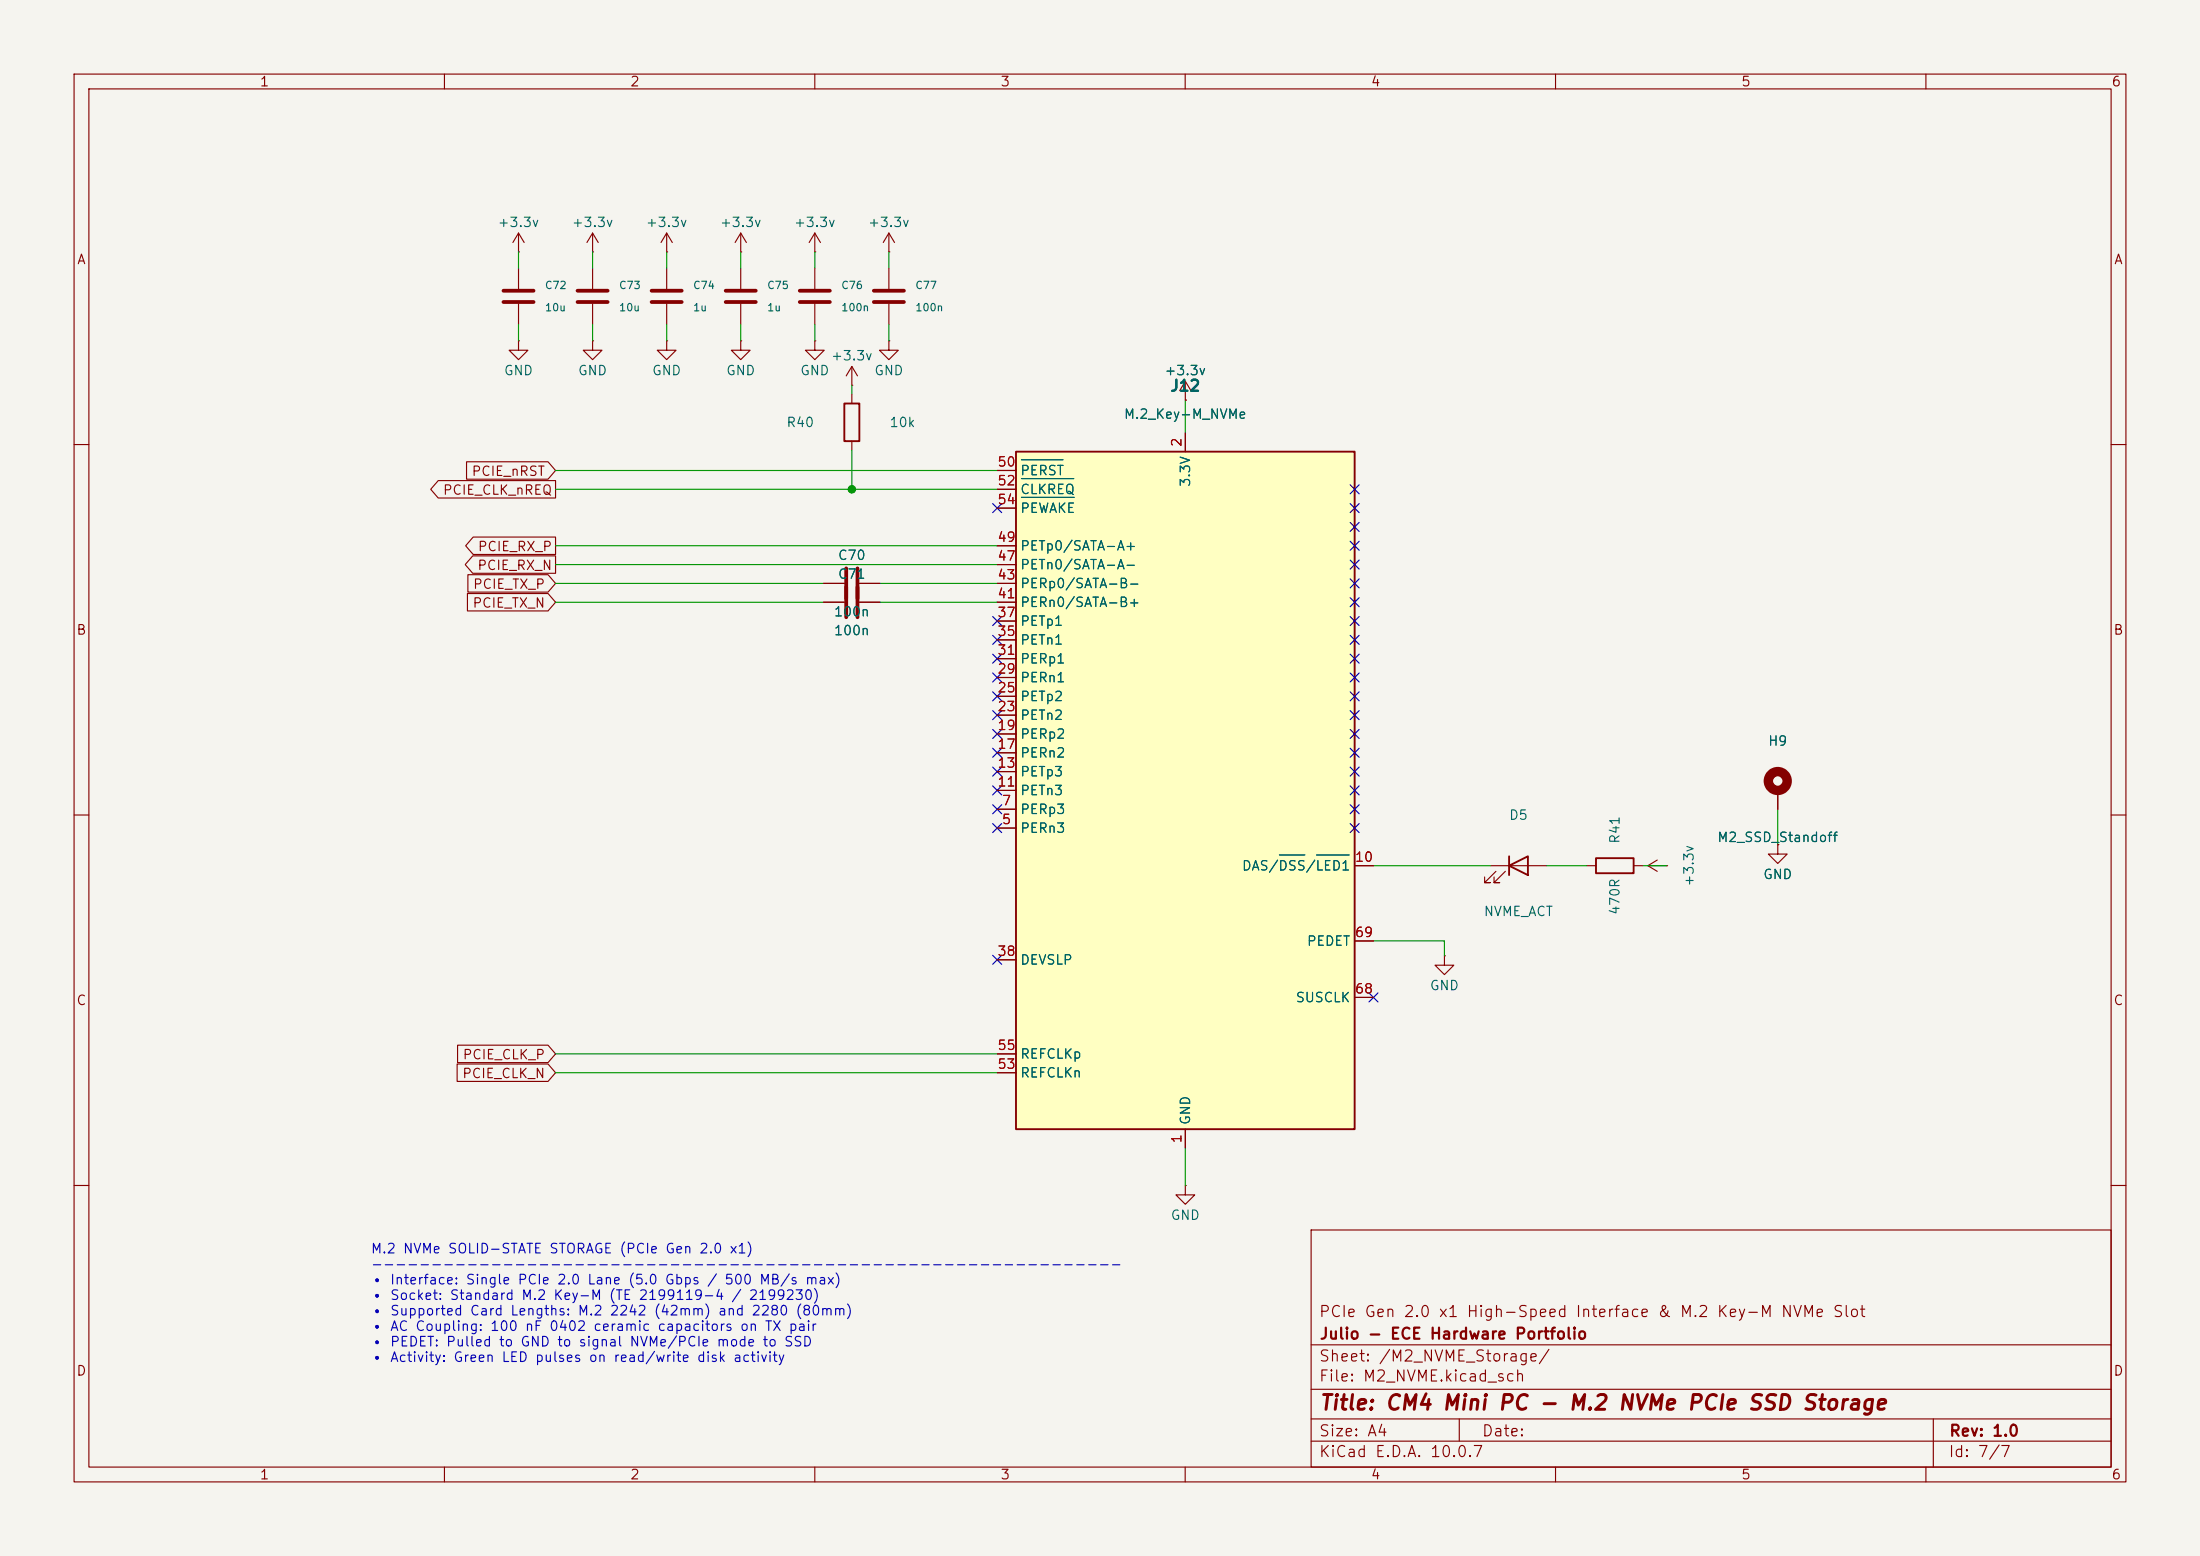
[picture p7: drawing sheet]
(kicad_sch
 (version 20260306)
 (generator "eeschema")
 (generator_version "10.0")
 (paper "A4")
 (title_block
  (title "CM4 Mini PC - M.2 NVMe PCIe SSD Storage")
  (rev "1.0")
  (company "Julio - ECE Hardware Portfolio")
  (comment 1 "PCIe Gen 2.0 x1 High-Speed Interface & M.2 Key-M NVMe Slot"))
 (lib_symbols
  (symbol "Connector:Bus_M.2_Socket_M"
  (exclude_from_sim no)
  (in_bom yes)
  (on_board yes)
  (in_pos_files yes)
  (duplicate_pin_numbers_are_jumpers no)
  (property "Reference" "J" (at -22.86 46.99 0) (show_name no) (do_not_autoplace no) (effects (font (size 1.27 1.27)) (justify left)))
  (property "Value" "Bus_M.2_Socket_M" (at 16.51 46.99 0) (show_name no) (do_not_autoplace no) (effects (font (size 1.27 1.27))))
  (property "Footprint" "" (at 0 26.67 0) (show_name no) (do_not_autoplace no) (hide yes) (effects (font (size 1.27 1.27))))
  (property "Datasheet" "https://web.archive.org/web/20200613074028/http://read.pudn.com/downloads794/doc/project/3133918/PCIe_M.2_Electromechanical_Spec_Rev1.0_Final_11012013_RS_Clean.pdf#page=155" (at 0 35.56 0) (show_name no) (do_not_autoplace no) (hide yes) (effects (font (size 1.27 1.27))))
  (property "Description" "M.2 Socket 3 Mechanical Key M" (at 0 0 0) (show_name no) (do_not_autoplace no) (hide yes) (effects (font (size 1.27 1.27))))
  (symbol "Bus_M.2_Socket_M_0_1"
   (rectangle (start -22.86 45.72) (end 22.86 -45.72) (stroke (width 0.254) (type default)) (fill (type background))))
  (symbol "Bus_M.2_Socket_M_1_1"
   (pin power_in line (at 0 -48.26 90) (length 2.54) (name "GND" (effects (font (size 1.27 1.27)))) (number "1" (effects (font (size 1.27 1.27)))))
   (pin power_in line (at 0 48.26 270) (length 2.54) (name "3.3V" (effects (font (size 1.27 1.27)))) (number "2" (effects (font (size 1.27 1.27)))))
   (pin passive line (at 0 -48.26 90) (length 2.54) (hide yes) (name "GND" (effects (font (size 1.27 1.27)))) (number "3" (effects (font (size 1.27 1.27)))))
   (pin passive line (at 0 48.26 270) (length 2.54) (hide yes) (name "3.3V" (effects (font (size 1.27 1.27)))) (number "4" (effects (font (size 1.27 1.27)))))
   (pin input line (at -25.4 -5.08 0) (length 2.54) (name "PERn3" (effects (font (size 1.27 1.27)))) (number "5" (effects (font (size 1.27 1.27)))))
   (pin no_connect line (at 22.86 -2.54 180) (length 2.54) (hide yes) (name "NC" (effects (font (size 1.27 1.27)))) (number "6" (effects (font (size 1.27 1.27)))))
   (pin input line (at -25.4 -2.54 0) (length 2.54) (name "PERp3" (effects (font (size 1.27 1.27)))) (number "7" (effects (font (size 1.27 1.27)))))
   (pin no_connect line (at 22.86 0 180) (length 2.54) (hide yes) (name "NC" (effects (font (size 1.27 1.27)))) (number "8" (effects (font (size 1.27 1.27)))))
   (pin passive line (at 0 -48.26 90) (length 2.54) (hide yes) (name "GND" (effects (font (size 1.27 1.27)))) (number "9" (effects (font (size 1.27 1.27)))))
   (pin bidirectional line (at 25.4 -10.16 180) (length 2.54) (name "DAS/~{DSS}/~{LED1}" (effects (font (size 1.27 1.27)))) (number "10" (effects (font (size 1.27 1.27)))))
   (pin output line (at -25.4 0 0) (length 2.54) (name "PETn3" (effects (font (size 1.27 1.27)))) (number "11" (effects (font (size 1.27 1.27)))))
   (pin passive line (at 0 48.26 270) (length 2.54) (hide yes) (name "3.3V" (effects (font (size 1.27 1.27)))) (number "12" (effects (font (size 1.27 1.27)))))
   (pin output line (at -25.4 2.54 0) (length 2.54) (name "PETp3" (effects (font (size 1.27 1.27)))) (number "13" (effects (font (size 1.27 1.27)))))
   (pin passive line (at 0 48.26 270) (length 2.54) (hide yes) (name "3.3V" (effects (font (size 1.27 1.27)))) (number "14" (effects (font (size 1.27 1.27)))))
   (pin passive line (at 0 -48.26 90) (length 2.54) (hide yes) (name "GND" (effects (font (size 1.27 1.27)))) (number "15" (effects (font (size 1.27 1.27)))))
   (pin passive line (at 0 48.26 270) (length 2.54) (hide yes) (name "3.3V" (effects (font (size 1.27 1.27)))) (number "16" (effects (font (size 1.27 1.27)))))
   (pin input line (at -25.4 5.08 0) (length 2.54) (name "PERn2" (effects (font (size 1.27 1.27)))) (number "17" (effects (font (size 1.27 1.27)))))
   (pin passive line (at 0 48.26 270) (length 2.54) (hide yes) (name "3.3V" (effects (font (size 1.27 1.27)))) (number "18" (effects (font (size 1.27 1.27)))))
   (pin input line (at -25.4 7.62 0) (length 2.54) (name "PERp2" (effects (font (size 1.27 1.27)))) (number "19" (effects (font (size 1.27 1.27)))))
   (pin no_connect line (at 22.86 2.54 180) (length 2.54) (hide yes) (name "NC" (effects (font (size 1.27 1.27)))) (number "20" (effects (font (size 1.27 1.27)))))
   (pin passive line (at 0 -48.26 90) (length 2.54) (hide yes) (name "GND" (effects (font (size 1.27 1.27)))) (number "21" (effects (font (size 1.27 1.27)))))
   (pin no_connect line (at 22.86 5.08 180) (length 2.54) (hide yes) (name "NC" (effects (font (size 1.27 1.27)))) (number "22" (effects (font (size 1.27 1.27)))))
   (pin output line (at -25.4 10.16 0) (length 2.54) (name "PETn2" (effects (font (size 1.27 1.27)))) (number "23" (effects (font (size 1.27 1.27)))))
   (pin no_connect line (at 22.86 7.62 180) (length 2.54) (hide yes) (name "NC" (effects (font (size 1.27 1.27)))) (number "24" (effects (font (size 1.27 1.27)))))
   (pin output line (at -25.4 12.7 0) (length 2.54) (name "PETp2" (effects (font (size 1.27 1.27)))) (number "25" (effects (font (size 1.27 1.27)))))
   (pin no_connect line (at 22.86 10.16 180) (length 2.54) (hide yes) (name "NC" (effects (font (size 1.27 1.27)))) (number "26" (effects (font (size 1.27 1.27)))))
   (pin passive line (at 0 -48.26 90) (length 2.54) (hide yes) (name "GND" (effects (font (size 1.27 1.27)))) (number "27" (effects (font (size 1.27 1.27)))))
   (pin no_connect line (at 22.86 12.7 180) (length 2.54) (hide yes) (name "NC" (effects (font (size 1.27 1.27)))) (number "28" (effects (font (size 1.27 1.27)))))
   (pin input line (at -25.4 15.24 0) (length 2.54) (name "PERn1" (effects (font (size 1.27 1.27)))) (number "29" (effects (font (size 1.27 1.27)))))
   (pin no_connect line (at 22.86 15.24 180) (length 2.54) (hide yes) (name "NC" (effects (font (size 1.27 1.27)))) (number "30" (effects (font (size 1.27 1.27)))))
   (pin input line (at -25.4 17.78 0) (length 2.54) (name "PERp1" (effects (font (size 1.27 1.27)))) (number "31" (effects (font (size 1.27 1.27)))))
   (pin no_connect line (at 22.86 17.78 180) (length 2.54) (hide yes) (name "NC" (effects (font (size 1.27 1.27)))) (number "32" (effects (font (size 1.27 1.27)))))
   (pin passive line (at 0 -48.26 90) (length 2.54) (hide yes) (name "GND" (effects (font (size 1.27 1.27)))) (number "33" (effects (font (size 1.27 1.27)))))
   (pin no_connect line (at 22.86 20.32 180) (length 2.54) (hide yes) (name "NC" (effects (font (size 1.27 1.27)))) (number "34" (effects (font (size 1.27 1.27)))))
   (pin output line (at -25.4 20.32 0) (length 2.54) (name "PETn1" (effects (font (size 1.27 1.27)))) (number "35" (effects (font (size 1.27 1.27)))))
   (pin no_connect line (at 22.86 22.86 180) (length 2.54) (hide yes) (name "NC" (effects (font (size 1.27 1.27)))) (number "36" (effects (font (size 1.27 1.27)))))
   (pin output line (at -25.4 22.86 0) (length 2.54) (name "PETp1" (effects (font (size 1.27 1.27)))) (number "37" (effects (font (size 1.27 1.27)))))
   (pin output line (at -25.4 -22.86 0) (length 2.54) (name "DEVSLP" (effects (font (size 1.27 1.27)))) (number "38" (effects (font (size 1.27 1.27)))))
   (pin passive line (at 0 -48.26 90) (length 2.54) (hide yes) (name "GND" (effects (font (size 1.27 1.27)))) (number "39" (effects (font (size 1.27 1.27)))))
   (pin no_connect line (at 22.86 25.4 180) (length 2.54) (hide yes) (name "NC" (effects (font (size 1.27 1.27)))) (number "40" (effects (font (size 1.27 1.27)))))
   (pin input line (at -25.4 25.4 0) (length 2.54) (name "PERn0/SATA-B+" (effects (font (size 1.27 1.27)))) (number "41" (effects (font (size 1.27 1.27)))))
   (pin no_connect line (at 22.86 27.94 180) (length 2.54) (hide yes) (name "NC" (effects (font (size 1.27 1.27)))) (number "42" (effects (font (size 1.27 1.27)))))
   (pin input line (at -25.4 27.94 0) (length 2.54) (name "PERp0/SATA-B-" (effects (font (size 1.27 1.27)))) (number "43" (effects (font (size 1.27 1.27)))))
   (pin no_connect line (at 22.86 30.48 180) (length 2.54) (hide yes) (name "NC" (effects (font (size 1.27 1.27)))) (number "44" (effects (font (size 1.27 1.27)))))
   (pin passive line (at 0 -48.26 90) (length 2.54) (hide yes) (name "GND" (effects (font (size 1.27 1.27)))) (number "45" (effects (font (size 1.27 1.27)))))
   (pin no_connect line (at 22.86 33.02 180) (length 2.54) (hide yes) (name "NC" (effects (font (size 1.27 1.27)))) (number "46" (effects (font (size 1.27 1.27)))))
   (pin output line (at -25.4 30.48 0) (length 2.54) (name "PETn0/SATA-A-" (effects (font (size 1.27 1.27)))) (number "47" (effects (font (size 1.27 1.27)))))
   (pin no_connect line (at 22.86 35.56 180) (length 2.54) (hide yes) (name "NC" (effects (font (size 1.27 1.27)))) (number "48" (effects (font (size 1.27 1.27)))))
   (pin output line (at -25.4 33.02 0) (length 2.54) (name "PETp0/SATA-A+" (effects (font (size 1.27 1.27)))) (number "49" (effects (font (size 1.27 1.27)))))
   (pin output line (at -25.4 43.18 0) (length 2.54) (name "~{PERST}" (effects (font (size 1.27 1.27)))) (number "50" (effects (font (size 1.27 1.27)))))
   (pin passive line (at 0 -48.26 90) (length 2.54) (hide yes) (name "GND" (effects (font (size 1.27 1.27)))) (number "51" (effects (font (size 1.27 1.27)))))
   (pin bidirectional line (at -25.4 40.64 0) (length 2.54) (name "~{CLKREQ}" (effects (font (size 1.27 1.27)))) (number "52" (effects (font (size 1.27 1.27)))))
   (pin passive line (at -25.4 -38.1 0) (length 2.54) (name "REFCLKn" (effects (font (size 1.27 1.27)))) (number "53" (effects (font (size 1.27 1.27)))))
   (pin bidirectional line (at -25.4 38.1 0) (length 2.54) (name "~{PEWAKE}" (effects (font (size 1.27 1.27)))) (number "54" (effects (font (size 1.27 1.27)))))
   (pin passive line (at -25.4 -35.56 0) (length 2.54) (name "REFCLKp" (effects (font (size 1.27 1.27)))) (number "55" (effects (font (size 1.27 1.27)))))
   (pin no_connect line (at 22.86 38.1 180) (length 2.54) (hide yes) (name "NC" (effects (font (size 1.27 1.27)))) (number "56" (effects (font (size 1.27 1.27)))))
   (pin passive line (at 0 -48.26 90) (length 2.54) (hide yes) (name "GND" (effects (font (size 1.27 1.27)))) (number "57" (effects (font (size 1.27 1.27)))))
   (pin no_connect line (at 22.86 40.64 180) (length 2.54) (hide yes) (name "NC" (effects (font (size 1.27 1.27)))) (number "58" (effects (font (size 1.27 1.27)))))
   (pin no_connect line (at 22.86 -5.08 180) (length 2.54) (hide yes) (name "NC" (effects (font (size 1.27 1.27)))) (number "67" (effects (font (size 1.27 1.27)))))
   (pin output line (at 25.4 -27.94 180) (length 2.54) (name "SUSCLK" (effects (font (size 1.27 1.27)))) (number "68" (effects (font (size 1.27 1.27)))))
   (pin passive line (at 25.4 -20.32 180) (length 2.54) (name "PEDET" (effects (font (size 1.27 1.27)))) (number "69" (effects (font (size 1.27 1.27)))))
   (pin passive line (at 0 48.26 270) (length 2.54) (hide yes) (name "3.3V" (effects (font (size 1.27 1.27)))) (number "70" (effects (font (size 1.27 1.27)))))
   (pin passive line (at 0 -48.26 90) (length 2.54) (hide yes) (name "GND" (effects (font (size 1.27 1.27)))) (number "71" (effects (font (size 1.27 1.27)))))
   (pin passive line (at 0 48.26 270) (length 2.54) (hide yes) (name "3.3V" (effects (font (size 1.27 1.27)))) (number "72" (effects (font (size 1.27 1.27)))))
   (pin passive line (at 0 -48.26 90) (length 2.54) (hide yes) (name "GND" (effects (font (size 1.27 1.27)))) (number "73" (effects (font (size 1.27 1.27)))))
   (pin passive line (at 0 48.26 270) (length 2.54) (hide yes) (name "3.3V" (effects (font (size 1.27 1.27)))) (number "74" (effects (font (size 1.27 1.27)))))
   (pin passive line (at 0 -48.26 90) (length 2.54) (hide yes) (name "GND" (effects (font (size 1.27 1.27)))) (number "75" (effects (font (size 1.27 1.27))))))
  (embedded_fonts no))
  (symbol "Device:C"
  (pin_numbers (hide yes))
  (pin_names
   (offset 0.254))
  (exclude_from_sim no)
  (in_bom yes)
  (on_board yes)
  (in_pos_files yes)
  (duplicate_pin_numbers_are_jumpers no)
  (property "Reference" "C" (at 0.635 2.54 0) (show_name no) (do_not_autoplace no) (effects (font (size 1.27 1.27)) (justify left)))
  (property "Value" "C" (at 0.635 -2.54 0) (show_name no) (do_not_autoplace no) (effects (font (size 1.27 1.27)) (justify left)))
  (property "Footprint" "" (at 0.9652 -3.81 0) (show_name no) (do_not_autoplace no) (hide yes) (effects (font (size 1.27 1.27))))
  (property "Datasheet" "" (at 0 0 0) (show_name no) (do_not_autoplace no) (hide yes) (effects (font (size 1.27 1.27))))
  (property "Description" "Unpolarized capacitor" (at 0 0 0) (show_name no) (do_not_autoplace no) (hide yes) (effects (font (size 1.27 1.27))))
  (symbol "C_0_1"
   (polyline (pts (xy -2.032 0.762) (xy 2.032 0.762)) (stroke (width 0.508) (type default)) (fill (type none)))
   (polyline (pts (xy -2.032 -0.762) (xy 2.032 -0.762)) (stroke (width 0.508) (type default)) (fill (type none))))
  (symbol "C_1_1"
   (pin passive line (at 0 3.81 270) (length 2.794) (name "" (effects (font (size 1.27 1.27)))) (number "1" (effects (font (size 1.27 1.27)))))
   (pin passive line (at 0 -3.81 90) (length 2.794) (name "" (effects (font (size 1.27 1.27)))) (number "2" (effects (font (size 1.27 1.27))))))
  (embedded_fonts no))
  (symbol "Device:R"
  (pin_numbers (hide yes))
  (pin_names
   (offset 0))
  (exclude_from_sim no)
  (in_bom yes)
  (on_board yes)
  (in_pos_files yes)
  (duplicate_pin_numbers_are_jumpers no)
  (property "Reference" "R" (at 2.032 0 90) (show_name no) (do_not_autoplace no) (effects (font (size 1.27 1.27))))
  (property "Value" "R" (at 0 0 90) (show_name no) (do_not_autoplace no) (effects (font (size 1.27 1.27))))
  (property "Footprint" "" (at -1.778 0 90) (show_name no) (do_not_autoplace no) (hide yes) (effects (font (size 1.27 1.27))))
  (property "Datasheet" "" (at 0 0 0) (show_name no) (do_not_autoplace no) (hide yes) (effects (font (size 1.27 1.27))))
  (property "Description" "Resistor" (at 0 0 0) (show_name no) (do_not_autoplace no) (hide yes) (effects (font (size 1.27 1.27))))
  (symbol "R_0_1"
   (rectangle (start -1.016 -2.54) (end 1.016 2.54) (stroke (width 0.254) (type default)) (fill (type none))))
  (symbol "R_1_1"
   (pin passive line (at 0 3.81 270) (length 1.27) (name "" (effects (font (size 1.27 1.27)))) (number "1" (effects (font (size 1.27 1.27)))))
   (pin passive line (at 0 -3.81 90) (length 1.27) (name "" (effects (font (size 1.27 1.27)))) (number "2" (effects (font (size 1.27 1.27))))))
  (embedded_fonts no))
  (symbol "Device:LED"
  (pin_numbers (hide yes))
  (pin_names
   (offset 1.016) (hide yes))
  (exclude_from_sim no)
  (in_bom yes)
  (on_board yes)
  (in_pos_files yes)
  (duplicate_pin_numbers_are_jumpers no)
  (property "Reference" "D" (at 0 2.54 0) (show_name no) (do_not_autoplace no) (effects (font (size 1.27 1.27))))
  (property "Value" "LED" (at 0 -2.54 0) (show_name no) (do_not_autoplace no) (effects (font (size 1.27 1.27))))
  (property "Footprint" "" (at 0 0 0) (show_name no) (do_not_autoplace no) (hide yes) (effects (font (size 1.27 1.27))))
  (property "Datasheet" "" (at 0 0 0) (show_name no) (do_not_autoplace no) (hide yes) (effects (font (size 1.27 1.27))))
  (property "Description" "Light emitting diode" (at 0 0 0) (show_name no) (do_not_autoplace no) (hide yes) (effects (font (size 1.27 1.27))))
  (property "Sim.Pins" "1=K 2=A" (at 0 0 0) (show_name no) (do_not_autoplace no) (hide yes) (effects (font (size 1.27 1.27))))
  (symbol "LED_0_1"
   (polyline (pts (xy -3.048 -0.762) (xy -4.572 -2.286) (xy -3.81 -2.286) (xy -4.572 -2.286) (xy -4.572 -1.524)) (stroke (width 0) (type default)) (fill (type none)))
   (polyline (pts (xy -1.778 -0.762) (xy -3.302 -2.286) (xy -2.54 -2.286) (xy -3.302 -2.286) (xy -3.302 -1.524)) (stroke (width 0) (type default)) (fill (type none)))
   (polyline (pts (xy -1.27 0) (xy 1.27 0)) (stroke (width 0) (type default)) (fill (type none)))
   (polyline (pts (xy -1.27 -1.27) (xy -1.27 1.27)) (stroke (width 0.254) (type default)) (fill (type none)))
   (polyline (pts (xy 1.27 -1.27) (xy 1.27 1.27) (xy -1.27 0) (xy 1.27 -1.27)) (stroke (width 0.254) (type default)) (fill (type none))))
  (symbol "LED_1_1"
   (pin passive line (at -3.81 0 0) (length 2.54) (name "K" (effects (font (size 1.27 1.27)))) (number "1" (effects (font (size 1.27 1.27)))))
   (pin passive line (at 3.81 0 180) (length 2.54) (name "A" (effects (font (size 1.27 1.27)))) (number "2" (effects (font (size 1.27 1.27))))))
  (embedded_fonts no))
  (symbol "power:+3.3v"
  (power global)
  (pin_numbers (hide yes))
  (pin_names
   (offset 0) (hide yes))
  (exclude_from_sim no)
  (in_bom yes)
  (on_board yes)
  (in_pos_files yes)
  (duplicate_pin_numbers_are_jumpers no)
  (property "Reference" "#PWR" (at 0 -3.81 0) (show_name no) (do_not_autoplace no) (hide yes) (effects (font (size 1.27 1.27))))
  (property "Value" "+3.3V" (at 0 3.556 0) (show_name no) (do_not_autoplace no) (effects (font (size 1.27 1.27))))
  (property "Footprint" "" (at 0 0 0) (show_name no) (do_not_autoplace no) (hide yes) (effects (font (size 1.27 1.27))))
  (property "Datasheet" "" (at 0 0 0) (show_name no) (do_not_autoplace no) (hide yes) (effects (font (size 1.27 1.27))))
  (property "Description" "Power symbol creates a global label with name \"+3.3V\"" (at 0 0 0) (show_name no) (do_not_autoplace no) (hide yes) (effects (font (size 1.27 1.27))))
  (symbol "+3.3v_0_1"
   (polyline (pts (xy -0.762 1.27) (xy 0 2.54)) (stroke (width 0) (type default)) (fill (type none)))
   (polyline (pts (xy 0 2.54) (xy 0.762 1.27)) (stroke (width 0) (type default)) (fill (type none)))
   (polyline (pts (xy 0 0) (xy 0 2.54)) (stroke (width 0) (type default)) (fill (type none))))
  (symbol "+3.3v_1_1"
   (pin power_in line (at 0 0 90) (length 0) (name "" (effects (font (size 1.27 1.27)))) (number "1" (effects (font (size 1.27 1.27))))))
  (embedded_fonts no))
  (symbol "power:GND"
  (power global)
  (pin_numbers (hide yes))
  (pin_names
   (offset 0) (hide yes))
  (exclude_from_sim no)
  (in_bom yes)
  (on_board yes)
  (in_pos_files yes)
  (duplicate_pin_numbers_are_jumpers no)
  (property "Reference" "#PWR" (at 0 -6.35 0) (show_name no) (do_not_autoplace no) (hide yes) (effects (font (size 1.27 1.27))))
  (property "Value" "GND" (at 0 -3.81 0) (show_name no) (do_not_autoplace no) (effects (font (size 1.27 1.27))))
  (property "Footprint" "" (at 0 0 0) (show_name no) (do_not_autoplace no) (hide yes) (effects (font (size 1.27 1.27))))
  (property "Datasheet" "" (at 0 0 0) (show_name no) (do_not_autoplace no) (hide yes) (effects (font (size 1.27 1.27))))
  (property "Description" "Power symbol creates a global label with name \"GND\" , ground" (at 0 0 0) (show_name no) (do_not_autoplace no) (hide yes) (effects (font (size 1.27 1.27))))
  (symbol "GND_0_1"
   (polyline (pts (xy 0 0) (xy 0 -1.27) (xy 1.27 -1.27) (xy 0 -2.54) (xy -1.27 -1.27) (xy 0 -1.27)) (stroke (width 0) (type default)) (fill (type none))))
  (symbol "GND_1_1"
   (pin power_in line (at 0 0 270) (length 0) (name "" (effects (font (size 1.27 1.27)))) (number "1" (effects (font (size 1.27 1.27))))))
  (embedded_fonts no))
  (symbol "Mechanical:MountingHole_Pad"
  (pin_numbers (hide yes))
  (pin_names
   (offset 1.016) (hide yes))
  (exclude_from_sim no)
  (in_bom no)
  (on_board yes)
  (in_pos_files yes)
  (duplicate_pin_numbers_are_jumpers no)
  (property "Reference" "H" (at 0 6.35 0) (show_name no) (do_not_autoplace no) (effects (font (size 1.27 1.27))))
  (property "Value" "MountingHole_Pad" (at 0 4.445 0) (show_name no) (do_not_autoplace no) (effects (font (size 1.27 1.27))))
  (property "Footprint" "" (at 0 0 0) (show_name no) (do_not_autoplace no) (hide yes) (effects (font (size 1.27 1.27))))
  (property "Datasheet" "" (at 0 0 0) (show_name no) (do_not_autoplace no) (hide yes) (effects (font (size 1.27 1.27))))
  (property "Description" "Mounting Hole with connection" (at 0 0 0) (show_name no) (do_not_autoplace no) (hide yes) (effects (font (size 1.27 1.27))))
  (symbol "MountingHole_Pad_0_1"
   (circle (center 0 1.27) (radius 1.27) (stroke (width 1.27) (type default)) (fill (type none))))
  (symbol "MountingHole_Pad_1_1"
   (pin passive line (at 0 -2.54 90) (length 2.54) (name "1" (effects (font (size 1.27 1.27)))) (number "1" (effects (font (size 1.27 1.27))))))
  (embedded_fonts no)))
 (symbol
  (lib_id "Connector:Bus_M.2_Socket_M")
  (at 160.02 106.68 0)
  (unit 1)
  (exclude_from_sim no)
  (in_bom yes)
  (on_board yes)
  (dnp no)
  (property "Reference" "J12" (at 160.02 52.07 0) (effects (font (size 1.5 1.5) bold)))
  (property "Value" "M.2_Key-M_NVMe" (at 160.02 55.88 0) (effects (font (size 1.27 1.27))))
  (property "Footprint" "Connector_PCBEdge:TE_M.2_M_2x38-1MP_P0.5mm" (at 160.02 106.68 0) (effects (font (size 1.27 1.27)) hide)))
 (symbol
  (lib_id "Mechanical:MountingHole_Pad")
  (at 240.0 106.68 0)
  (unit 1)
  (exclude_from_sim no)
  (in_bom yes)
  (on_board yes)
  (dnp no)
  (property "Reference" "H9" (at 240.0 100.0 0) (effects (font (size 1.27 1.27))))
  (property "Value" "M2_SSD_Standoff" (at 240.0 113.0 0) (effects (font (size 1.27 1.27))))
  (property "Footprint" "MountingHole:MountingHole_2.2mm_M2_Pad" (at 240.0 106.68 0) (effects (font (size 1.27 1.27)) hide)))
 (symbol
  (lib_id "Device:C")
  (at 115.0 78.74 90)
  (unit 1)
  (exclude_from_sim no)
  (in_bom yes)
  (on_board yes)
  (dnp no)
  (property "Reference" "C70" (at 115.0 74.93 90) (effects (font (size 1.27 1.27))))
  (property "Value" "100n" (at 115.0 82.55 90) (effects (font (size 1.27 1.27))))
  (property "Footprint" "Capacitor_SMD:C_0402_1005Metric" (at 115.0 78.74 0) (effects (font (size 1.27 1.27)) hide)))
 (symbol
  (lib_id "Device:C")
  (at 115.0 81.28 90)
  (unit 1)
  (exclude_from_sim no)
  (in_bom yes)
  (on_board yes)
  (dnp no)
  (property "Reference" "C71" (at 115.0 77.47 90) (effects (font (size 1.27 1.27))))
  (property "Value" "100n" (at 115.0 85.09 90) (effects (font (size 1.27 1.27))))
  (property "Footprint" "Capacitor_SMD:C_0402_1005Metric" (at 115.0 81.28 0) (effects (font (size 1.27 1.27)) hide)))
 (symbol
  (lib_id "Device:R")
  (at 115.0 57.0 0)
  (unit 1)
  (exclude_from_sim no)
  (in_bom yes)
  (on_board yes)
  (dnp no)
  (property "Reference" "R40" (at 110.0 57.0 0) (effects (font (size 1.27 1.27)) (justify right)))
  (property "Value" "10k" (at 120.0 57.0 0) (effects (font (size 1.27 1.27)) (justify left)))
  (property "Footprint" "Resistor_SMD:R_0402_1005Metric" (at 115.0 57.0 0) (effects (font (size 1.27 1.27)) hide)))
 (symbol
  (lib_id "power:+3.3v")
  (at 115.0 52.0 0)
  (unit 1)
  (exclude_from_sim no)
  (in_bom yes)
  (on_board yes)
  (dnp no)
  (property "Reference" "#PWR0201" (at 115.0 48.0 0) (effects (font (size 1.27 1.27)) hide))
  (property "Value" "+3.3v" (at 115.0 48.0 0) (effects (font (size 1.27 1.27)))))
 (symbol
  (lib_id "Device:LED")
  (at 205.0 116.84 0)
  (unit 1)
  (exclude_from_sim no)
  (in_bom yes)
  (on_board yes)
  (dnp no)
  (property "Reference" "D5" (at 205.0 110.0 0) (effects (font (size 1.27 1.27))))
  (property "Value" "NVME_ACT" (at 205.0 123.0 0) (effects (font (size 1.27 1.27))))
  (property "Footprint" "LED_SMD:LED_0603_1608Metric" (at 205.0 116.84 0) (effects (font (size 1.27 1.27)) hide)))
 (symbol
  (lib_id "Device:R")
  (at 218.0 116.84 90)
  (unit 1)
  (exclude_from_sim no)
  (in_bom yes)
  (on_board yes)
  (dnp no)
  (property "Reference" "R41" (at 218.0 112.0 0) (effects (font (size 1.27 1.27))))
  (property "Value" "470R" (at 218.0 121.0 0) (effects (font (size 1.27 1.27))))
  (property "Footprint" "Resistor_SMD:R_0402_1005Metric" (at 218.0 116.84 0) (effects (font (size 1.27 1.27)) hide)))
 (symbol
  (lib_id "power:+3.3v")
  (at 225.0 116.84 90)
  (unit 1)
  (exclude_from_sim no)
  (in_bom yes)
  (on_board yes)
  (dnp no)
  (property "Reference" "#PWR0202" (at 228.0 116.84 0) (effects (font (size 1.27 1.27)) hide))
  (property "Value" "+3.3v" (at 228.0 116.84 0) (effects (font (size 1.27 1.27)))))
 (symbol
  (lib_id "power:GND")
  (at 195.0 129.0 0)
  (unit 1)
  (exclude_from_sim no)
  (in_bom yes)
  (on_board yes)
  (dnp no)
  (property "Reference" "#PWR0203" (at 195.0 133.0 0) (effects (font (size 1.27 1.27)) hide))
  (property "Value" "GND" (at 195.0 133.0 0) (effects (font (size 1.27 1.27)))))
 (symbol
  (lib_id "power:GND")
  (at 240.0 114.0 0)
  (unit 1)
  (exclude_from_sim no)
  (in_bom yes)
  (on_board yes)
  (dnp no)
  (property "Reference" "#PWR0204" (at 240.0 118.0 0) (effects (font (size 1.27 1.27)) hide))
  (property "Value" "GND" (at 240.0 118.0 0) (effects (font (size 1.27 1.27)))))
 (symbol
  (lib_id "Device:C")
  (at 70.0 40.0 0)
  (unit 1)
  (exclude_from_sim no)
  (in_bom yes)
  (on_board yes)
  (dnp no)
  (property "Reference" "C72" (at 73.5 38.5 0) (effects (font (size 1.0 1.0)) (justify left)))
  (property "Value" "10u" (at 73.5 41.5 0) (effects (font (size 1.0 1.0)) (justify left)))
  (property "Footprint" "Capacitor_SMD:C_0805_2012Metric" (at 70.0 40.0 0) (effects (font (size 1.27 1.27)) hide)))
 (symbol
  (lib_id "power:+3.3v")
  (at 70.0 34.0 0)
  (unit 1)
  (exclude_from_sim no)
  (in_bom yes)
  (on_board yes)
  (dnp no)
  (property "Reference" "#PWR0205" (at 70.0 30.0 0) (effects (font (size 1.27 1.27)) hide))
  (property "Value" "+3.3v" (at 70.0 30.0 0) (effects (font (size 1.27 1.27)))))
 (symbol
  (lib_id "power:GND")
  (at 70.0 46.0 0)
  (unit 1)
  (exclude_from_sim no)
  (in_bom yes)
  (on_board yes)
  (dnp no)
  (property "Reference" "#PWR0206" (at 70.0 50.0 0) (effects (font (size 1.27 1.27)) hide))
  (property "Value" "GND" (at 70.0 50.0 0) (effects (font (size 1.27 1.27)))))
 (wire (pts (xy 70.0 34.0) (xy 70.0 36.19)) (stroke (width 0) (type default)))
 (wire (pts (xy 70.0 43.81) (xy 70.0 46.0)) (stroke (width 0) (type default)))
 (symbol
  (lib_id "Device:C")
  (at 80.0 40.0 0)
  (unit 1)
  (exclude_from_sim no)
  (in_bom yes)
  (on_board yes)
  (dnp no)
  (property "Reference" "C73" (at 83.5 38.5 0) (effects (font (size 1.0 1.0)) (justify left)))
  (property "Value" "10u" (at 83.5 41.5 0) (effects (font (size 1.0 1.0)) (justify left)))
  (property "Footprint" "Capacitor_SMD:C_0805_2012Metric" (at 80.0 40.0 0) (effects (font (size 1.27 1.27)) hide)))
 (symbol
  (lib_id "power:+3.3v")
  (at 80.0 34.0 0)
  (unit 1)
  (exclude_from_sim no)
  (in_bom yes)
  (on_board yes)
  (dnp no)
  (property "Reference" "#PWR0207" (at 80.0 30.0 0) (effects (font (size 1.27 1.27)) hide))
  (property "Value" "+3.3v" (at 80.0 30.0 0) (effects (font (size 1.27 1.27)))))
 (symbol
  (lib_id "power:GND")
  (at 80.0 46.0 0)
  (unit 1)
  (exclude_from_sim no)
  (in_bom yes)
  (on_board yes)
  (dnp no)
  (property "Reference" "#PWR0208" (at 80.0 50.0 0) (effects (font (size 1.27 1.27)) hide))
  (property "Value" "GND" (at 80.0 50.0 0) (effects (font (size 1.27 1.27)))))
 (wire (pts (xy 80.0 34.0) (xy 80.0 36.19)) (stroke (width 0) (type default)))
 (wire (pts (xy 80.0 43.81) (xy 80.0 46.0)) (stroke (width 0) (type default)))
 (symbol
  (lib_id "Device:C")
  (at 90.0 40.0 0)
  (unit 1)
  (exclude_from_sim no)
  (in_bom yes)
  (on_board yes)
  (dnp no)
  (property "Reference" "C74" (at 93.5 38.5 0) (effects (font (size 1.0 1.0)) (justify left)))
  (property "Value" "1u" (at 93.5 41.5 0) (effects (font (size 1.0 1.0)) (justify left)))
  (property "Footprint" "Capacitor_SMD:C_0603_1608Metric" (at 90.0 40.0 0) (effects (font (size 1.27 1.27)) hide)))
 (symbol
  (lib_id "power:+3.3v")
  (at 90.0 34.0 0)
  (unit 1)
  (exclude_from_sim no)
  (in_bom yes)
  (on_board yes)
  (dnp no)
  (property "Reference" "#PWR0209" (at 90.0 30.0 0) (effects (font (size 1.27 1.27)) hide))
  (property "Value" "+3.3v" (at 90.0 30.0 0) (effects (font (size 1.27 1.27)))))
 (symbol
  (lib_id "power:GND")
  (at 90.0 46.0 0)
  (unit 1)
  (exclude_from_sim no)
  (in_bom yes)
  (on_board yes)
  (dnp no)
  (property "Reference" "#PWR0210" (at 90.0 50.0 0) (effects (font (size 1.27 1.27)) hide))
  (property "Value" "GND" (at 90.0 50.0 0) (effects (font (size 1.27 1.27)))))
 (wire (pts (xy 90.0 34.0) (xy 90.0 36.19)) (stroke (width 0) (type default)))
 (wire (pts (xy 90.0 43.81) (xy 90.0 46.0)) (stroke (width 0) (type default)))
 (symbol
  (lib_id "Device:C")
  (at 100.0 40.0 0)
  (unit 1)
  (exclude_from_sim no)
  (in_bom yes)
  (on_board yes)
  (dnp no)
  (property "Reference" "C75" (at 103.5 38.5 0) (effects (font (size 1.0 1.0)) (justify left)))
  (property "Value" "1u" (at 103.5 41.5 0) (effects (font (size 1.0 1.0)) (justify left)))
  (property "Footprint" "Capacitor_SMD:C_0603_1608Metric" (at 100.0 40.0 0) (effects (font (size 1.27 1.27)) hide)))
 (symbol
  (lib_id "power:+3.3v")
  (at 100.0 34.0 0)
  (unit 1)
  (exclude_from_sim no)
  (in_bom yes)
  (on_board yes)
  (dnp no)
  (property "Reference" "#PWR0211" (at 100.0 30.0 0) (effects (font (size 1.27 1.27)) hide))
  (property "Value" "+3.3v" (at 100.0 30.0 0) (effects (font (size 1.27 1.27)))))
 (symbol
  (lib_id "power:GND")
  (at 100.0 46.0 0)
  (unit 1)
  (exclude_from_sim no)
  (in_bom yes)
  (on_board yes)
  (dnp no)
  (property "Reference" "#PWR0212" (at 100.0 50.0 0) (effects (font (size 1.27 1.27)) hide))
  (property "Value" "GND" (at 100.0 50.0 0) (effects (font (size 1.27 1.27)))))
 (wire (pts (xy 100.0 34.0) (xy 100.0 36.19)) (stroke (width 0) (type default)))
 (wire (pts (xy 100.0 43.81) (xy 100.0 46.0)) (stroke (width 0) (type default)))
 (symbol
  (lib_id "Device:C")
  (at 110.0 40.0 0)
  (unit 1)
  (exclude_from_sim no)
  (in_bom yes)
  (on_board yes)
  (dnp no)
  (property "Reference" "C76" (at 113.5 38.5 0) (effects (font (size 1.0 1.0)) (justify left)))
  (property "Value" "100n" (at 113.5 41.5 0) (effects (font (size 1.0 1.0)) (justify left)))
  (property "Footprint" "Capacitor_SMD:C_0402_1005Metric" (at 110.0 40.0 0) (effects (font (size 1.27 1.27)) hide)))
 (symbol
  (lib_id "power:+3.3v")
  (at 110.0 34.0 0)
  (unit 1)
  (exclude_from_sim no)
  (in_bom yes)
  (on_board yes)
  (dnp no)
  (property "Reference" "#PWR0213" (at 110.0 30.0 0) (effects (font (size 1.27 1.27)) hide))
  (property "Value" "+3.3v" (at 110.0 30.0 0) (effects (font (size 1.27 1.27)))))
 (symbol
  (lib_id "power:GND")
  (at 110.0 46.0 0)
  (unit 1)
  (exclude_from_sim no)
  (in_bom yes)
  (on_board yes)
  (dnp no)
  (property "Reference" "#PWR0214" (at 110.0 50.0 0) (effects (font (size 1.27 1.27)) hide))
  (property "Value" "GND" (at 110.0 50.0 0) (effects (font (size 1.27 1.27)))))
 (wire (pts (xy 110.0 34.0) (xy 110.0 36.19)) (stroke (width 0) (type default)))
 (wire (pts (xy 110.0 43.81) (xy 110.0 46.0)) (stroke (width 0) (type default)))
 (symbol
  (lib_id "Device:C")
  (at 120.0 40.0 0)
  (unit 1)
  (exclude_from_sim no)
  (in_bom yes)
  (on_board yes)
  (dnp no)
  (property "Reference" "C77" (at 123.5 38.5 0) (effects (font (size 1.0 1.0)) (justify left)))
  (property "Value" "100n" (at 123.5 41.5 0) (effects (font (size 1.0 1.0)) (justify left)))
  (property "Footprint" "Capacitor_SMD:C_0402_1005Metric" (at 120.0 40.0 0) (effects (font (size 1.27 1.27)) hide)))
 (symbol
  (lib_id "power:+3.3v")
  (at 120.0 34.0 0)
  (unit 1)
  (exclude_from_sim no)
  (in_bom yes)
  (on_board yes)
  (dnp no)
  (property "Reference" "#PWR0215" (at 120.0 30.0 0) (effects (font (size 1.27 1.27)) hide))
  (property "Value" "+3.3v" (at 120.0 30.0 0) (effects (font (size 1.27 1.27)))))
 (symbol
  (lib_id "power:GND")
  (at 120.0 46.0 0)
  (unit 1)
  (exclude_from_sim no)
  (in_bom yes)
  (on_board yes)
  (dnp no)
  (property "Reference" "#PWR0216" (at 120.0 50.0 0) (effects (font (size 1.27 1.27)) hide))
  (property "Value" "GND" (at 120.0 50.0 0) (effects (font (size 1.27 1.27)))))
 (wire (pts (xy 120.0 34.0) (xy 120.0 36.19)) (stroke (width 0) (type default)))
 (wire (pts (xy 120.0 43.81) (xy 120.0 46.0)) (stroke (width 0) (type default)))
 (symbol
  (lib_id "power:+3.3v")
  (at 160.02 54.0 0)
  (unit 1)
  (exclude_from_sim no)
  (in_bom yes)
  (on_board yes)
  (dnp no)
  (property "Reference" "#PWR0217" (at 160.02 50.0 0) (effects (font (size 1.27 1.27)) hide))
  (property "Value" "+3.3v" (at 160.02 50.0 0) (effects (font (size 1.27 1.27)))))
 (wire (pts (xy 160.02 54.0) (xy 160.02 58.42)) (stroke (width 0) (type default)))

 (symbol
  (lib_id "power:GND")
  (at 160.02 160.0 0)
  (unit 1)
  (exclude_from_sim no)
  (in_bom yes)
  (on_board yes)
  (dnp no)
  (property "Reference" "#PWR0218" (at 160.02 164.0 0) (effects (font (size 1.27 1.27)) hide))
  (property "Value" "GND" (at 160.02 164.0 0) (effects (font (size 1.27 1.27)))))
 (wire (pts (xy 160.02 154.94) (xy 160.02 160.0)) (stroke (width 0) (type default)))
 (global_label "PCIE_TX_P" (shape input) (at 75.0 78.74 180) (effects (font (size 1.27 1.27)) (justify right)))
 (wire (pts (xy 75.0 78.74) (xy 111.19 78.74)) (stroke (width 0) (type default)))
 (wire (pts (xy 118.81 78.74) (xy 134.62 78.74)) (stroke (width 0) (type default)))

 (global_label "PCIE_TX_N" (shape input) (at 75.0 81.28 180) (effects (font (size 1.27 1.27)) (justify right)))
 (wire (pts (xy 75.0 81.28) (xy 111.19 81.28)) (stroke (width 0) (type default)))
 (wire (pts (xy 118.81 81.28) (xy 134.62 81.28)) (stroke (width 0) (type default)))

 (global_label "PCIE_RX_P" (shape output) (at 75.0 73.66 180) (effects (font (size 1.27 1.27)) (justify right)))
 (wire (pts (xy 75.0 73.66) (xy 134.62 73.66)) (stroke (width 0) (type default)))

 (global_label "PCIE_RX_N" (shape output) (at 75.0 76.20 180) (effects (font (size 1.27 1.27)) (justify right)))
 (wire (pts (xy 75.0 76.20) (xy 134.62 76.20)) (stroke (width 0) (type default)))

 (global_label "PCIE_CLK_P" (shape input) (at 75.0 142.24 180) (effects (font (size 1.27 1.27)) (justify right)))
 (wire (pts (xy 75.0 142.24) (xy 134.62 142.24)) (stroke (width 0) (type default)))

 (global_label "PCIE_CLK_N" (shape input) (at 75.0 144.78 180) (effects (font (size 1.27 1.27)) (justify right)))
 (wire (pts (xy 75.0 144.78) (xy 134.62 144.78)) (stroke (width 0) (type default)))

 (global_label "PCIE_nRST" (shape input) (at 75.0 63.50 180) (effects (font (size 1.27 1.27)) (justify right)))
 (wire (pts (xy 75.0 63.50) (xy 134.62 63.50)) (stroke (width 0) (type default)))

 (global_label "PCIE_CLK_nREQ" (shape output) (at 75.0 66.04 180) (effects (font (size 1.27 1.27)) (justify right)))
 (wire (pts (xy 75.0 66.04) (xy 134.62 66.04)) (stroke (width 0) (type default)))
 (junction (at 115.0 66.04) (diameter 1.016) (color 0 0 0 0))
 (wire (pts (xy 115.0 66.04) (xy 115.0 60.81)) (stroke (width 0) (type default)))
 (wire (pts (xy 115.0 53.19) (xy 115.0 52.0)) (stroke (width 0) (type default)))
 (wire (pts (xy 185.42 116.84) (xy 201.19 116.84)) (stroke (width 0) (type default)))
 (wire (pts (xy 208.81 116.84) (xy 214.19 116.84)) (stroke (width 0) (type default)))
 (wire (pts (xy 221.81 116.84) (xy 225.0 116.84)) (stroke (width 0) (type default)))
 (wire (pts (xy 185.42 127.0) (xy 195.0 127.0)) (stroke (width 0) (type default)))
 (wire (pts (xy 195.0 127.0) (xy 195.0 129.0)) (stroke (width 0) (type default)))
 (wire (pts (xy 240.0 109.22) (xy 240.0 114.0)) (stroke (width 0) (type default)))
 (no_connect (at 134.62 111.76))
 (no_connect (at 134.62 109.22))
 (no_connect (at 134.62 106.68))
 (no_connect (at 134.62 104.14))
 (no_connect (at 134.62 101.6))
 (no_connect (at 134.62 99.06))
 (no_connect (at 134.62 96.52))
 (no_connect (at 134.62 93.98))
 (no_connect (at 134.62 91.44))
 (no_connect (at 134.62 88.9))
 (no_connect (at 134.62 86.36))
 (no_connect (at 134.62 83.82))
 (no_connect (at 134.62 129.54))
 (no_connect (at 134.62 68.58))
 (no_connect (at 182.88 109.22))
 (no_connect (at 182.88 106.68))
 (no_connect (at 182.88 104.14))
 (no_connect (at 182.88 101.6))
 (no_connect (at 182.88 99.06))
 (no_connect (at 182.88 96.52))
 (no_connect (at 182.88 93.98))
 (no_connect (at 182.88 91.44))
 (no_connect (at 182.88 88.9))
 (no_connect (at 182.88 86.36))
 (no_connect (at 182.88 83.82))
 (no_connect (at 182.88 81.28))
 (no_connect (at 182.88 78.74))
 (no_connect (at 182.88 76.2))
 (no_connect (at 182.88 73.66))
 (no_connect (at 182.88 71.12))
 (no_connect (at 182.88 68.58))
 (no_connect (at 182.88 66.04))
 (no_connect (at 182.88 111.76))
 (no_connect (at 185.42 134.62))
 (text "M.2 NVMe SOLID-STATE STORAGE (PCIe Gen 2.0 x1)\n---------------------------------------------------------------\n• Interface: Single PCIe 2.0 Lane (5.0 Gbps / 500 MB/s max)\n• Socket: Standard M.2 Key-M (TE 2199119-4 / 2199230)\n• Supported Card Lengths: M.2 2242 (42mm) and 2280 (80mm)\n• AC Coupling: 100 nF 0402 ceramic capacitors on TX pair\n• PEDET: Pulled to GND to signal NVMe/PCIe mode to SSD\n• Activity: Green LED pulses on read/write disk activity"
  (at 50.0 168.0 0)
  (effects (font (size 1.3 1.3)) (justify left top))))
